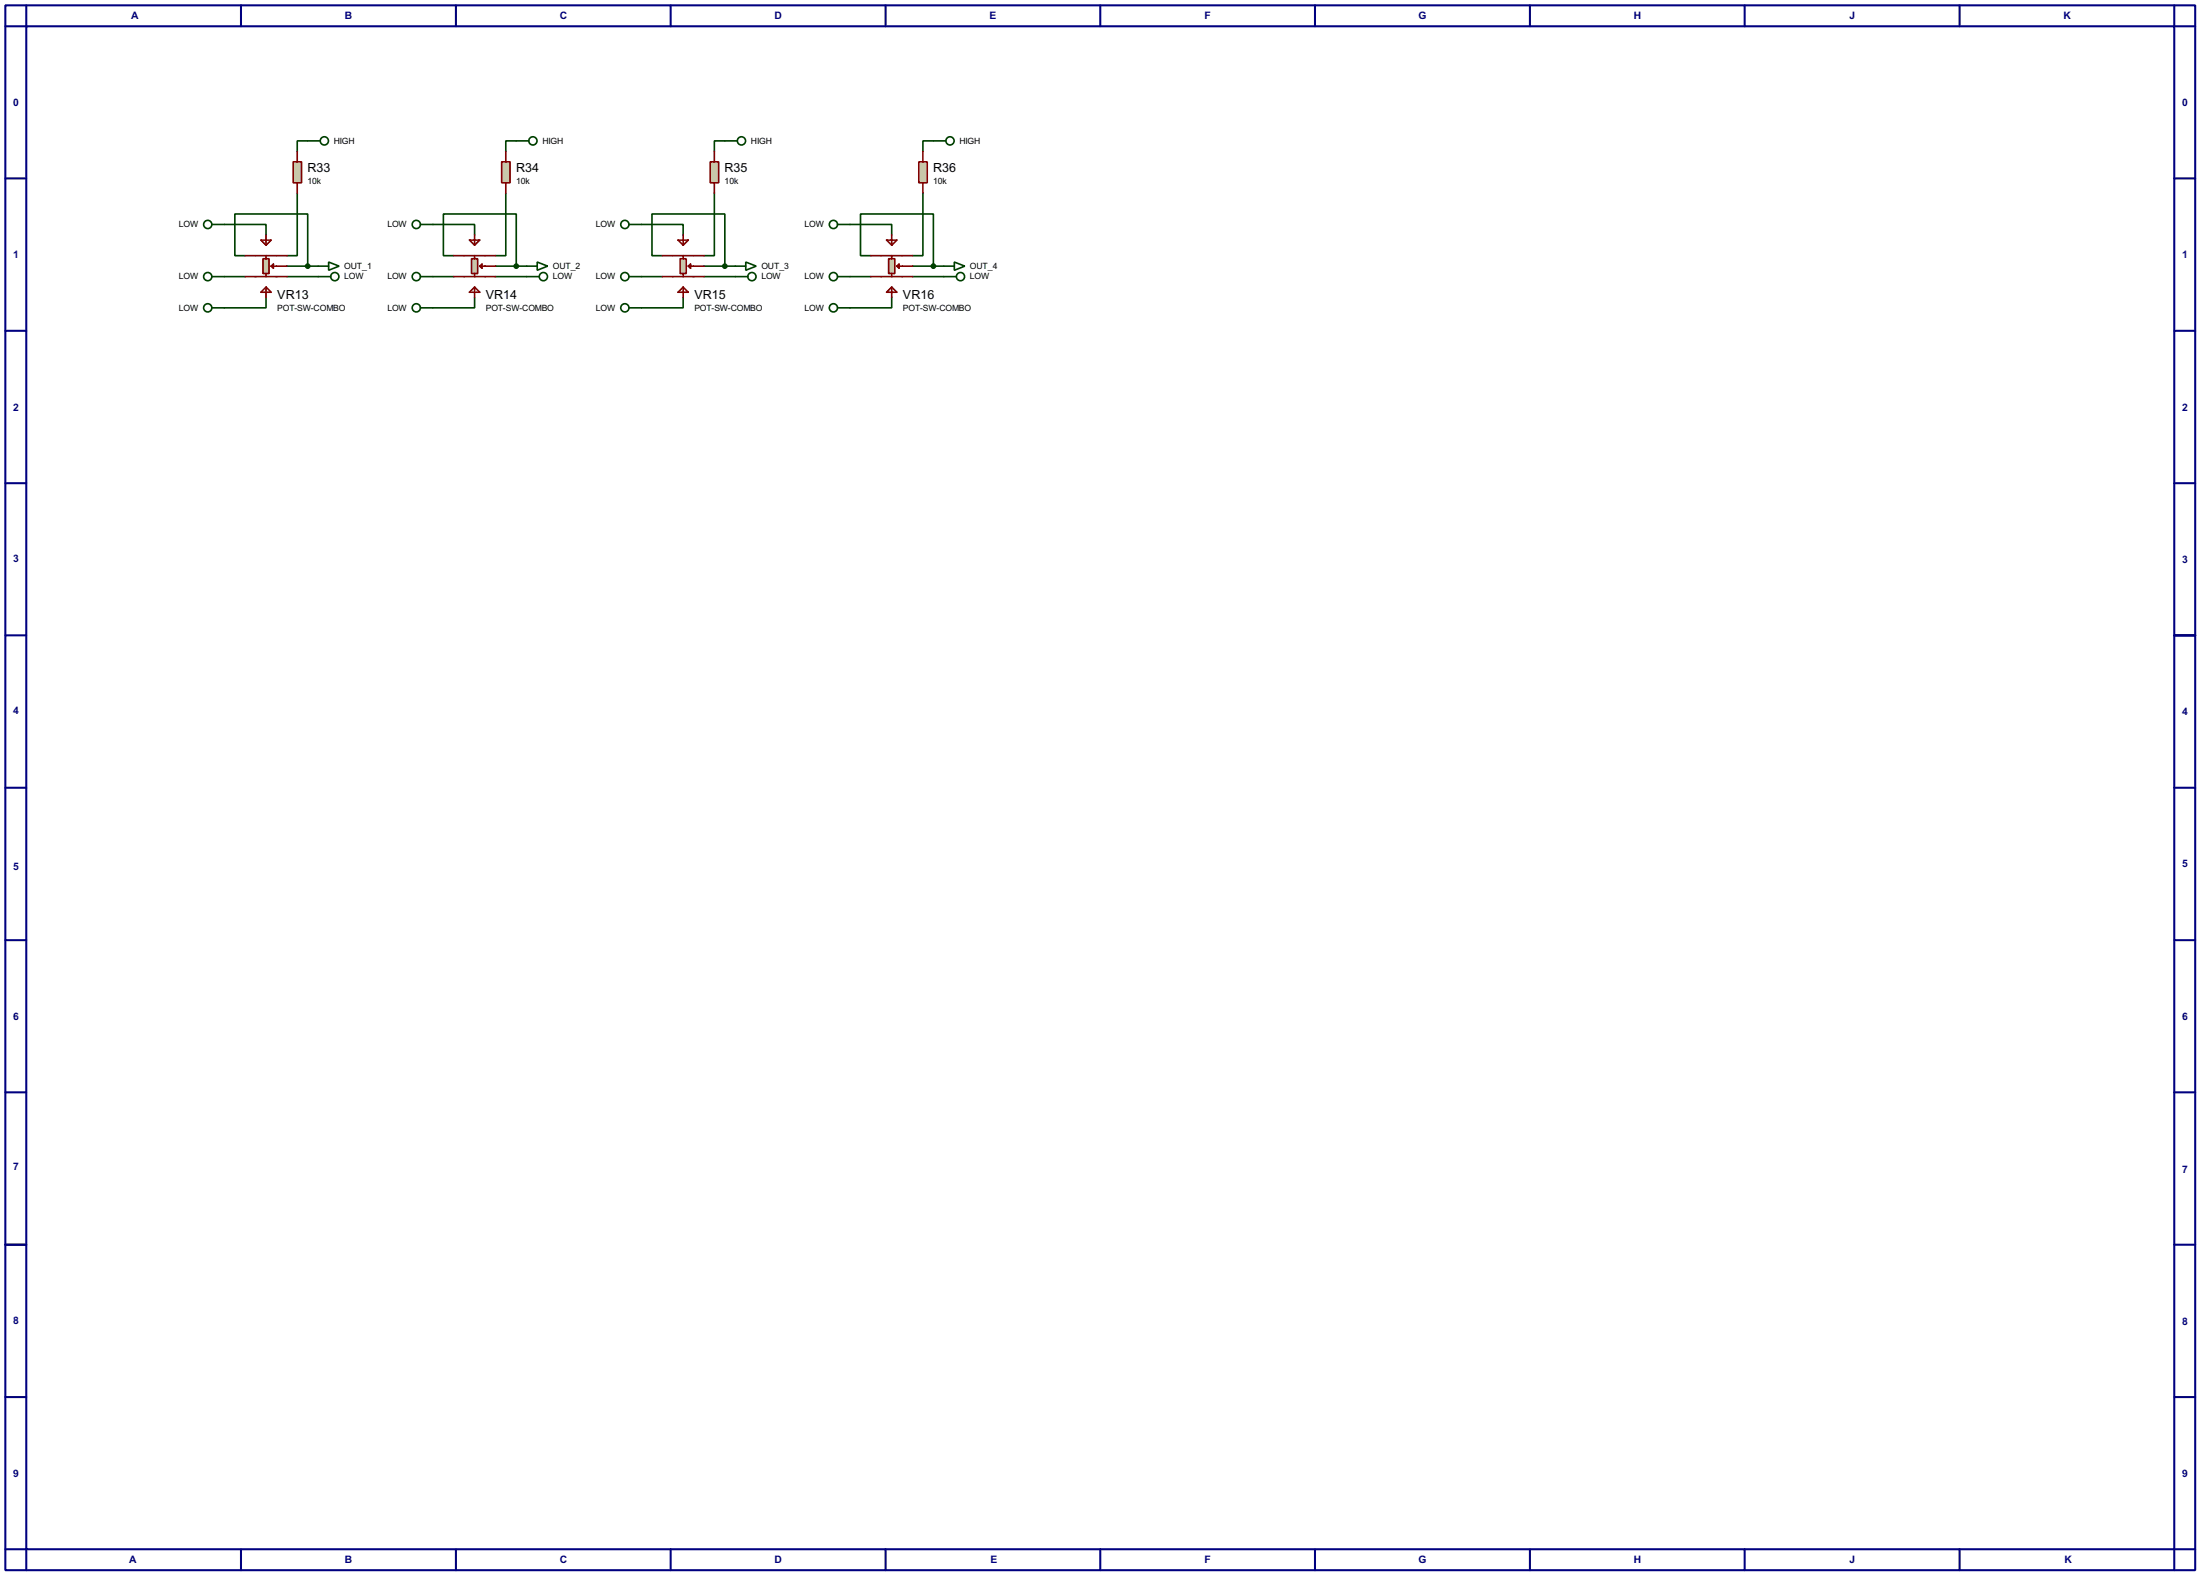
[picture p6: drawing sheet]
<svg xmlns="http://www.w3.org/2000/svg" width="536mm" height="383mm" viewBox="0 0 536 383" stroke-linecap="round" stroke-linejoin="round" font-family="sans-serif">
<g fill="none" stroke="#000080" stroke-width=".5">
<path d="M1.3 1.3h533.4v381h-533.4zM6.4 6.4h523.2v370.8h-523.2zM6.4 1.3v5.1h-5.1M58.7 1.3v5.1M111.1 1.3v5.1M163.4 1.3v5.1M215.7 1.3v5.1M268 1.3v5.1M320.3 1.3v5.1M372.7 1.3v5.1M425 1.3v5.1M477.3 1.3v5.1"/>
<path d="M529.6 1.3v5.1h5.1M1.3 43.5h5.1M529.6 43.5h5.1M1.3 80.6h5.1M529.6 80.6h5.1M1.3 117.7h5.1M529.6 117.7h5.1M1.3 154.7h5.1M529.6 154.7h5.1M1.3 191.8h5.1M529.6 191.8h5.1M1.3 228.9h5.1"/>
<path d="M529.6 228.9h5.1M1.3 266h5.1M529.6 266h5.1M1.3 303.1h5.1M529.6 303.1h5.1M1.3 340.2h5.1M529.6 340.2h5.1M1.3 377.2h5.1v5.1M58.7 377.2v5.1M111.1 377.2v5.1M163.4 377.2v5.1M215.7 377.2v5.1"/>
<path d="M268 377.2v5.1M320.3 377.2v5.1M372.7 377.2v5.1M425 377.2v5.1M477.3 377.2v5.1M534.7 377.2h-5.1v5.1"/>
</g>
<g fill="none" stroke="#004000" stroke-width=".4">
<path d="M75 34.3h-2.6v2.6M125.8 34.3h-2.6v2.6M176.6 34.3h-2.6v2.6M227.4 34.3h-2.6v2.6M54.7 54.7h10.1v2.5M72.4 47v15.3h-2.5M105.5 54.7h10.1v2.5M123.2 47v15.3h-2.5M156.3 54.7h10.1v2.5M174 47v15.3h-2.5M207.1 54.7h10.1v2.5M224.8 47v15.3h-2.5"/>
<path d="M54.7 67.4h5M59.7 62.3h-2.5v-10.2h17.8v12.7M64.8 72.4v2.6h-10.1M69.9 67.4h7.6M69.9 64.8h10.2M80.1 63.8l2.5 1-2.5 1zM105.5 67.4h5M110.5 62.3h-2.5v-10.2h17.8v12.7M115.6 72.4v2.6h-10.1M120.7 67.4h7.6M120.7 64.8h7.6M156.3 67.4h5"/>
<path d="M161.3 62.3h-2.5v-10.2h17.8v12.7M166.4 72.4v2.6h-10.1M171.5 67.4h7.6M171.5 64.8h7.6M207.1 67.4h5M212.1 62.3h-2.5v-10.2h17.8v12.7M217.2 72.4v2.6h-10.1M222.3 67.4h7.6M222.3 64.8h7.6"/>
</g>
<path d="M71.4 39.4h2.1v5.1h-2.1z" fill="#c8c8aa" stroke="#800000" stroke-width=".4"/>
<path d="M72.4 36.9v2.5M72.4 44.5v2.5" fill="none" stroke="#800000" stroke-width=".4"/>
<g fill="none" stroke="#004000" stroke-width=".4">
<path d="M75 34.3h3M51.6 54.7h3.1M51.6 67.4h3.1M51.6 75h3.1M77.5 67.4h3.1"/>
<circle cx="79" cy="34.3" r="1"/>
<circle cx="50.6" cy="54.7" r="1"/>
<circle cx="50.6" cy="67.4" r="1"/>
<circle cx="50.6" cy="75" r="1"/>
<circle cx="81.5" cy="67.4" r="1"/>
</g>
<path d="M64.1 63h1.5v3.6h-1.5z" fill="#c8c8aa" stroke="#800000" stroke-width=".4"/>
<path d="M63.6 58.5h2.5l-1.3 1.2zM64.8 57.2v2.5M59.7 67.4h10.2M59.7 62.3h10.2M63.6 71.2l1.2-1.3 1.3 1.3zM64.8 62.3v.7M64.8 66.6v.8M64.8 69.9v2.5M66.1 64.8h3.8M66.1 64.8l.5-.5v1z" fill="none" stroke="#800000" stroke-width=".4"/>
<path d="M128.3 64.8h2.6M130.9 63.8l2.5 1-2.5 1z" fill="none" stroke="#004000" stroke-width=".4"/>
<path d="M122.2 39.4h2.1v5.1h-2.1z" fill="#c8c8aa" stroke="#800000" stroke-width=".4"/>
<path d="M123.2 36.9v2.5M123.2 44.5v2.5" fill="none" stroke="#800000" stroke-width=".4"/>
<g fill="none" stroke="#004000" stroke-width=".4">
<path d="M125.8 34.3h3M102.4 54.7h3.1M102.4 67.4h3.1M102.4 75h3.1M128.3 67.4h3.1"/>
<circle cx="129.8" cy="34.3" r="1"/>
<circle cx="101.4" cy="54.7" r="1"/>
<circle cx="101.4" cy="67.4" r="1"/>
<circle cx="101.4" cy="75" r="1"/>
<circle cx="132.3" cy="67.4" r="1"/>
</g>
<path d="M114.9 63h1.5v3.6h-1.5z" fill="#c8c8aa" stroke="#800000" stroke-width=".4"/>
<path d="M114.4 58.5h2.5l-1.3 1.2zM115.6 57.2v2.5M110.5 67.4h10.2M110.5 62.3h10.2M114.4 71.2l1.2-1.3 1.3 1.3zM115.6 62.3v.7M115.6 66.6v.8M115.6 69.9v2.5M116.9 64.8h3.8M116.9 64.8l.5-.5v1z" fill="none" stroke="#800000" stroke-width=".4"/>
<path d="M179.1 64.8h2.6M181.7 63.8l2.5 1-2.5 1z" fill="none" stroke="#004000" stroke-width=".4"/>
<path d="M173 39.4h2.1v5.1h-2.1z" fill="#c8c8aa" stroke="#800000" stroke-width=".4"/>
<path d="M174 36.9v2.5M174 44.5v2.5" fill="none" stroke="#800000" stroke-width=".4"/>
<g fill="none" stroke="#004000" stroke-width=".4">
<path d="M176.6 34.3h3M153.2 54.7h3.1M153.2 67.4h3.1M153.2 75h3.1M179.1 67.4h3.1"/>
<circle cx="180.6" cy="34.3" r="1"/>
<circle cx="152.2" cy="54.7" r="1"/>
<circle cx="152.2" cy="67.4" r="1"/>
<circle cx="152.2" cy="75" r="1"/>
<circle cx="183.1" cy="67.4" r="1"/>
</g>
<path d="M165.7 63h1.5v3.6h-1.5z" fill="#c8c8aa" stroke="#800000" stroke-width=".4"/>
<path d="M165.2 58.5h2.5l-1.3 1.2zM166.4 57.2v2.5M161.3 67.4h10.2M161.3 62.3h10.2M165.2 71.2l1.2-1.3 1.3 1.3zM166.4 62.3v.7M166.4 66.6v.8M166.4 69.9v2.5M167.7 64.8h3.8M167.7 64.8l.5-.5v1z" fill="none" stroke="#800000" stroke-width=".4"/>
<path d="M229.9 64.8h2.6M232.5 63.8l2.5 1-2.5 1z" fill="none" stroke="#004000" stroke-width=".4"/>
<path d="M223.8 39.4h2.1v5.1h-2.1z" fill="#c8c8aa" stroke="#800000" stroke-width=".4"/>
<path d="M224.8 36.9v2.5M224.8 44.5v2.5" fill="none" stroke="#800000" stroke-width=".4"/>
<g fill="none" stroke="#004000" stroke-width=".4">
<path d="M227.4 34.3h3M204 54.7h3.1M204 67.4h3.1M204 75h3.1M229.9 67.4h3.1"/>
<circle cx="231.4" cy="34.3" r="1"/>
<circle cx="203" cy="54.7" r="1"/>
<circle cx="203" cy="75" r="1"/>
<circle cx="203" cy="67.4" r="1"/>
<circle cx="233.9" cy="67.4" r="1"/>
</g>
<path d="M216.5 63h1.5v3.6h-1.5z" fill="#c8c8aa" stroke="#800000" stroke-width=".4"/>
<path d="M216 58.5h2.5l-1.3 1.2zM217.2 57.2v2.5M212.1 67.4h10.2M212.1 62.3h10.2M216 71.2l1.2-1.3 1.3 1.3zM217.2 62.3v.7M217.2 66.6v.8M217.2 69.9v2.5M218.5 64.8h3.8M218.5 64.8l.5-.5v1z" fill="none" stroke="#800000" stroke-width=".4"/>
<g fill="#004000" stroke="#004000" stroke-width=".4">
<circle cx="74.9" cy="64.8" r=".5"/>
<circle cx="125.7" cy="64.8" r=".5"/>
<circle cx="176.5" cy="64.8" r=".5"/>
<circle cx="227.3" cy="64.8" r=".5"/>
</g>
<g font-size="3.4">
<text x="74.9" y="42">R33</text>
<text x="125.7" y="42">R34</text>
<text x="176.5" y="42">R35</text>
<text x="227.3" y="42">R36</text>
<text x="67.6" y="72.9">VR13</text>
<text x="118.4" y="72.9">VR14</text>
<text x="169.2" y="72.9">VR15</text>
<text x="220" y="72.9">VR16</text>
</g>
<g font-size="2.8" fill="#000080">
<text x="32" y="4.7">A</text>
<text x="84" y="4.7">B</text>
<text x="136.4" y="4.7">C</text>
<text x="188.7" y="4.7">D</text>
<text x="241.1" y="4.7">E</text>
<text x="293.4" y="4.7">F</text>
<text x="345.6" y="4.7">G</text>
<text x="397.9" y="4.7">H</text>
<text x="450.5" y="4.7">J</text>
<text x="502.6" y="4.7">K</text>
<text x="3.2" y="25.8">0</text>
<text x="531.5" y="25.8">0</text>
<text x="3.2" y="62.8">1</text>
<text x="531.5" y="62.8">1</text>
<text x="3.2" y="100">2</text>
<text x="531.5" y="100">2</text>
<text x="3.2" y="136.8">3</text>
<text x="531.5" y="137">3</text>
<text x="3.2" y="173.9">4</text>
<text x="531.5" y="174.1">4</text>
<text x="3.2" y="211.7">5</text>
<text x="531.5" y="211.2">5</text>
<text x="3.2" y="248.3">6</text>
<text x="531.5" y="248.3">6</text>
<text x="3.2" y="284.9">7</text>
<text x="531.5" y="285.6">7</text>
<text x="3.2" y="322.5">8</text>
<text x="531.5" y="322.7">8</text>
<text x="3.2" y="359.6">9</text>
<text x="531.5" y="359.6">9</text>
<text x="31.5" y="380.6">A</text>
<text x="84" y="380.6">B</text>
<text x="136.4" y="380.6">C</text>
<text x="188.7" y="380.6">D</text>
<text x="241.3" y="380.6">E</text>
<text x="293.4" y="380.6">F</text>
<text x="345.6" y="380.6">G</text>
<text x="397.9" y="380.6">H</text>
<text x="450.5" y="380.6">J</text>
<text x="502.9" y="380.6">K</text>
</g>
<g font-size="2.4">
<text x="81.3" y="35">HIGH</text>
<text x="132.1" y="35">HIGH</text>
<text x="182.9" y="35">HIGH</text>
<text x="233.7" y="35">HIGH</text>
<text x="74.9" y="44.9">10k</text>
<text x="125.7" y="44.9">10k</text>
<text x="176.5" y="44.9">10k</text>
<text x="227.3" y="44.9">10k</text>
<text x="43.6" y="55.4">LOW</text>
<text x="94.4" y="55.4">LOW</text>
<text x="145.2" y="55.4">LOW</text>
<text x="196" y="55.4">LOW</text>
<text x="83.9" y="65.5">OUT_1</text>
<text x="134.7" y="65.5">OUT_2</text>
<text x="185.5" y="65.5">OUT_3</text>
<text x="236.3" y="65.5">OUT_4</text>
<text x="43.6" y="68.1">LOW</text>
<text x="83.9" y="68.1">LOW</text>
<text x="94.4" y="68.1">LOW</text>
<text x="134.7" y="68.1">LOW</text>
<text x="145.2" y="68.1">LOW</text>
<text x="185.5" y="68.1">LOW</text>
<text x="196" y="68.1">LOW</text>
<text x="236.3" y="68.1">LOW</text>
<text x="43.6" y="75.6">LOW</text>
<text x="67.6" y="75.8">POT-SW-COMBO</text>
<text x="94.4" y="75.6">LOW</text>
<text x="118.4" y="75.8">POT-SW-COMBO</text>
<text x="145.2" y="75.6">LOW</text>
<text x="169.2" y="75.8">POT-SW-COMBO</text>
<text x="196" y="75.6">LOW</text>
<text x="220" y="75.8">POT-SW-COMBO</text>
</g>
</svg>
